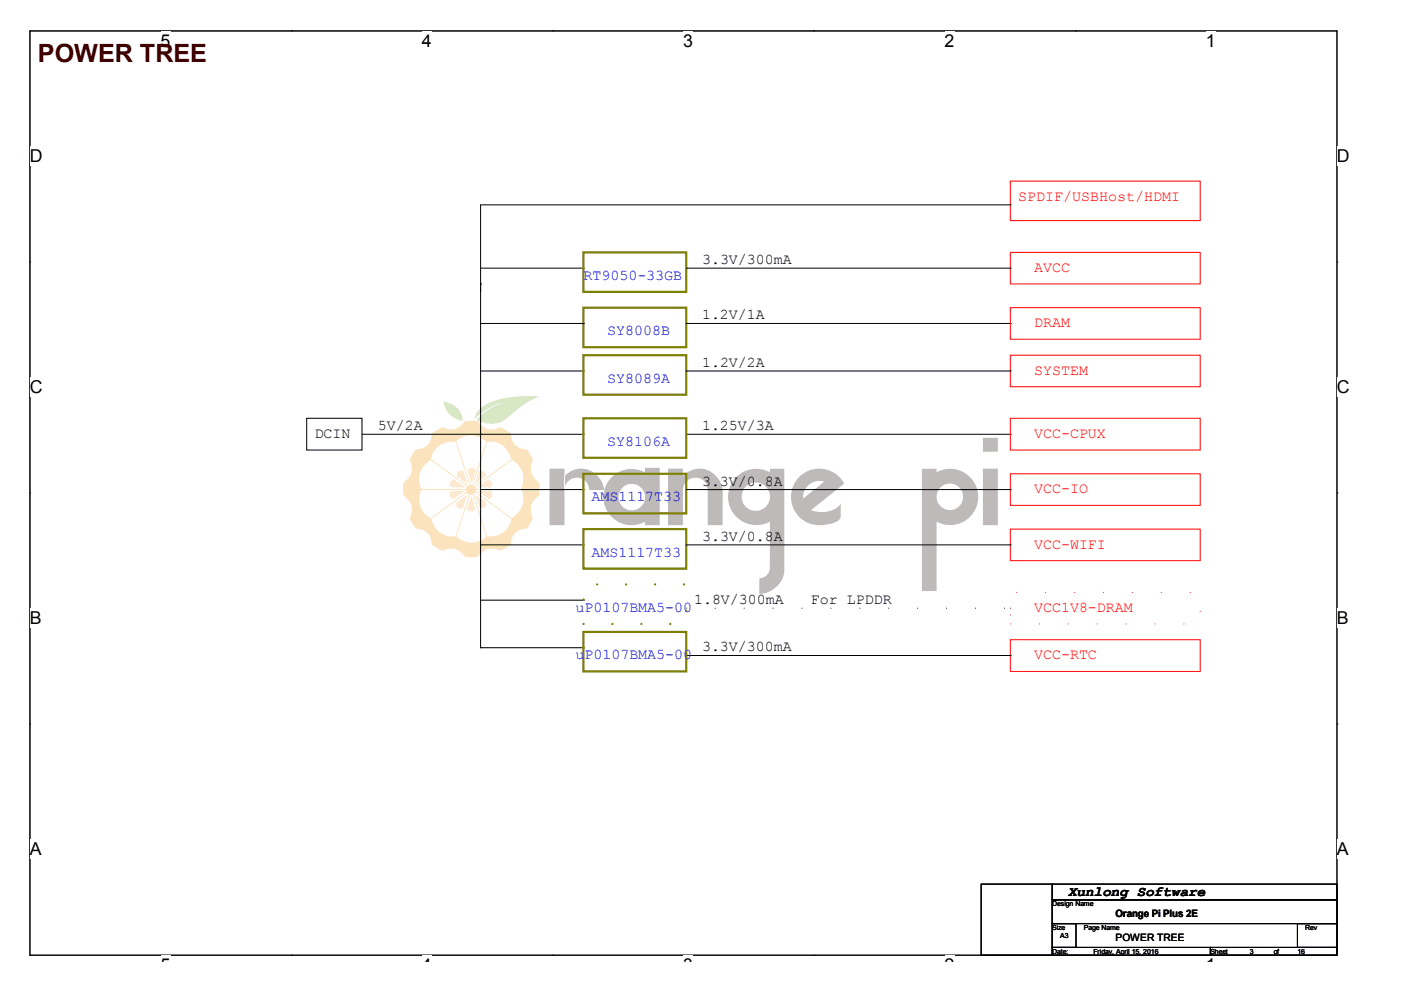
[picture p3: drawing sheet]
<svg xmlns="http://www.w3.org/2000/svg" width="297mm" height="210mm" viewBox="0 0 297 210" stroke-linecap="round" stroke-linejoin="round" font-family="sans-serif">
<g fill="#7bb537">
<path d="M101.7 86.7a12.1 12.1 0 0 1 7.7-2.6h5.2a16 16 0 0 0-6.5 4 5.3 5.3 0 0 1-7 .8 11.1 11.1 0 0 1 6.8-3.6 9.7 9.7 0 0 0-6.1 2.5l-1.2 1 .3-1z"/>
<path d="M94 85.1a4.5 4.5 0 0 1 4.1 3.7v.4a4.7 4.7 0 0 1-4.1-4.1z"/>
</g>
<path d="M88.1 95.3a3.3 3.3 0 0 0 3.5-3.4l2.2-1.3a3.5 3.5 0 0 0 4.8-1.3l1.7-.1a1.45 1.45 0 0 1 1.5 .7 3.3 3.3 0 0 0 4.3 .7l2.2 1.3a3.3 3.3 0 0 0 3.4 3.4l1.3 2.2a3.5 3.5 0 0 0 1.3 4.8l.1 1.7a1.45 1.45 0 0 1-.7 1.5 3.3 3.3 0 0 0-.7 4.4l-1.3 2.1a3.3 3.3 0 0 0-3.4 3.5l-2.2 1.3a3.5 3.5 0 0 0-4.8 1.3h-1.7a1.45 1.45 0 0 1-1.5-.6 3.3 3.3 0 0 0-4.3-.7l-2.2-1.3a3.3 3.3 0 0 0-3.5-3.5l-1.3-2.1a3.5 3.5 0 0 0-1.3-4.9v-1.7a1.45 1.45 0 0 1 .7-1.5 3.3 3.3 0 0 0 .6-4.3z" fill="#f4a424"/>
<g fill="#fff">
<path d="M99.9 103.7l8.6-6.2a4.6 4.6 0 0 1 2 6.2z"/>
<path d="M103.1 93.7a4.6 4.6 0 0 1 5.3 3.8l-8.5 6.2z"/>
<path d="M96.7 93.6a4.6 4.6 0 0 1 6.5 0l-3.3 10.1-3.3-10z"/>
<path d="M92.4 95.1a5 5 0 0 1 4.2-1.5l3.3 10.1-8.5-6.2v-.2a4.7 4.7 0 0 1 1-2.2z"/>
<path d="M90.2 98.4l1.2-.9 8.5 6.2h-10.5a4.4 4.4 0 0 1 .8-5.3z"/>
<path d="M89.3 103.7h10.6l-8.5 6.2a4.6 4.6 0 0 1-2.1-6.2z"/>
<path d="M91.4 109.9l8.5-6.2-3.2 10a4.6 4.6 0 0 1-5.3-3.8z"/>
<path d="M99.9 103.7l3.3 10a4.6 4.6 0 0 1-6.5 0z"/>
<path d="M99.9 103.7l8.6 6.2a4.6 4.6 0 0 1-5.3 3.8z"/>
<path d="M99.9 103.7h10.6a4.6 4.6 0 0 1-2 6.2z"/>
</g>
<g fill="#f4a424">
<path d="M88.2 112.1l23.4-17 .1 .2-23.4 17z"/>
<circle cx="99.8" cy="103.8" r="1.06"/>
</g>
<path d="M85.5 103.7h28.9" fill="none" stroke="#f4a424" stroke-width=".21"/>
<g fill="#f4a424">
<path d="M104.3 89.9l.2 .1-8.9 27.5-.2-.1z"/>
<path d="M95.4 90l.1-.1 9 27.5-.2 .1z"/>
<path d="M88.3 95.1l23.4 17-.1 .2-23.4-17z"/>
</g>
<g fill="#f5b664">
<path d="M99.1 99.7l.5-.5a1.08 1.08 0 0 1 1.3 .5l-1 2.8z"/>
<path d="M97.1 100l.4-.2h.7l1 2.9-2.4-1.8 .1-.6z"/>
<path d="M95.6 102l.6-.4 2.5 1.7h-3l-.3-.5z"/>
<path d="M95.5 104.1h3l-2.4 1.7-.5-.2a1.08 1.08 0 0 1-.1-1.5z"/>
<path d="M96.6 106.7l2.5-1.8-1 2.8-.6 .1a1.08 1.08 0 0 1-.9-1.1z"/>
<path d="M100 105.1l.7 2.8-.4 .5a1.08 1.08 0 0 1-1.4-.5z"/>
<path d="M100.7 104.8l2.4 1.8-.1 .6a1.08 1.08 0 0 1-1.3 .5z"/>
<path d="M101.2 104.1h2.9l.3 .5a1.08 1.08 0 0 1-.8 1.2z"/>
<path d="M101.1 103.4l2.4-1.8 .6 .3a1.08 1.08 0 0 1 0 1.4z"/>
<path d="M101.6 99.9l.6-.1a1.08 1.08 0 0 1 .9 1.1l-2.4 1.8z"/>
</g>
<g fill="#231916">
<path d="M141.6 99.4h3.2v1.6a4.8 4.8 0 0 1 5.3-1.3 4.8 4.8 0 0 1 3.1 4.5v7.2h-3.2v-7.5a2.64 2.64 0 0 0-2.6-2.6 2.64 2.64 0 0 0-2.6 2.6v7.5h-3.2z"/>
<path d="M119.7 101v2.9a2.62 2.62 0 0 1 2.6-2.6 2.62 2.62 0 0 1 2.6 2.6h3.2a4.9 4.9 0 0 0-3.2-4.2 4.9 4.9 0 0 0-5.2 1.3zM116.5 99.4h3.2v12h-3.2z"/>
<path d="M131.1 105.4a2.85 2.85 0 0 0 5.7 0 2.85 2.85 0 0 0-5.7 0zM129.7 101.2a5.9 5.9 0 0 1 7.1-1v-1h3.1v12.2h-3.1v-.8a6 6 0 0 1-7.7-1.6 6 6 0 0 1 .6-7.8z"/>
<path d="M157.2 105.3a3.1 3.1 0 0 0 6.1 0 3.1 3.1 0 0 0-6.1 0zM156.1 101.1a6 6 0 0 1 7.1-1v-.7h3.1v21.5a5.5 5.5 0 0 1-5.3 5v-3.3a2.22 2.22 0 0 0 2.2-2.2v-9.8a6 6 0 0 1-7.6-1.6 6 6 0 0 1 .5-7.9z"/>
<path d="M171.3 103a3.2 3.2 0 0 0-1 2.7l4.4-3.6a3.4 3.4 0 0 0-3.4 .9zM169.5 101.1a6 6 0 0 1 9.5 1.4l-7 5.6a5.5 5.5 0 0 0 6-.9l.3-.7v3.1a3.5 3.5 0 0 1-3 1.6 6.1 6.1 0 0 1-6.8-2.8 6.1 6.1 0 0 1 1-7.3z"/>
<path d="M198.6 105.3a2.81 2.81 0 0 0 5.6 0 2.81 2.81 0 0 0-5.6 0zM195.5 99.4h3.1v.7a6 6 0 0 1 8.8 5.3 6 6 0 0 1-8.8 5.2v14.7h-3.1z"/>
<path d="M208.4 99.4v12h3.2v-12zM208.4 92.8h3.2v3h-3.2z"/>
</g>
<path d="M6.3 6.6h277.2v195.9h-277.1z" fill="none" stroke="#000" stroke-width=".21"/>
<g fill="#fff">
<path d="M34 6.6h2.2v4.2h-2.2z"/>
<path d="M34 202.5h2.2v1.4h-2.2z"/>
</g>
<path d="M61.8 6.6h.1M61.8 202.5h.1" fill="none" stroke="#000" stroke-width=".21"/>
<g fill="#fff">
<path d="M89.5 6.6h2.1v4.2h-2.1z"/>
<path d="M89.5 202.5h2.1v1.4h-2.1z"/>
</g>
<path d="M117.2 6.6h.1M117.2 202.5h.1" fill="none" stroke="#000" stroke-width=".21"/>
<g fill="#fff">
<path d="M144.9 6.6h2.1v4.2h-2.1z"/>
<path d="M144.9 202.5h2.1v1.4h-2.1z"/>
</g>
<path d="M172.6 6.6h.1M172.6 202.5h.1" fill="none" stroke="#000" stroke-width=".21"/>
<g fill="#fff">
<path d="M200.3 6.6h2.1v4.2h-2.1z"/>
<path d="M200.3 202.5h2.1v1.4h-2.1z"/>
</g>
<path d="M228 6.6h.1M228 202.5h.1" fill="none" stroke="#000" stroke-width=".21"/>
<g fill="#fff">
<path d="M255.7 6.6h2.1v4.2h-2.1z"/>
<path d="M255.7 202.5h2.1v1.4h-2.1z"/>
<path d="M6.3 31h2.8v4.3h-2.8z"/>
<path d="M283.5 31h2.7v4.3h-2.7z"/>
<path d="M6.3 80h2.8v4.2h-2.8z"/>
<path d="M283.5 80h2.7v4.2h-2.7z"/>
</g>
<path d="M6.3 55.5h.1M283.5 55.5h.1" fill="none" stroke="#000" stroke-width=".21"/>
<g fill="#fff">
<path d="M6.3 129h2.6v4.2h-2.6z"/>
<path d="M283.5 129h2.5v4.2h-2.5z"/>
</g>
<path d="M6.3 104.5h.1M283.5 104.5h.1" fill="none" stroke="#000" stroke-width=".21"/>
<g fill="#fff">
<path d="M6.3 178h2.6v4.2h-2.6z"/>
<path d="M283.5 178h2.5v4.2h-2.5z"/>
</g>
<g fill="none" stroke="#000" stroke-width=".21">
<path d="M101.9 56.9h21.8M123.7 56.9h.1M145.5 56.9h68.7M214.2 43.4h-112.3v93.9M214.2 43.4h.1M214.2 56.9h.1M101.9 60.2h.1M101.9 68.6h21.8M101.9 78.7h21.8M123.7 68.6h.1M123.7 78.7h.1M145.5 68.6h68.7"/>
<path d="M145.5 78.7h68.7M214.2 68.6h.1M214.2 78.7h.1M65 88.7h11.8v6.7h-11.8zM76.8 92.1h46.9M101.9 92.1h.1M123.7 92.1h.1M145.5 92.1h68.7M214.2 92.1h.1M101.9 103.8h21.8M101.9 115.5h21.8M123.7 103.8h.1"/>
<path d="M123.7 115.5h.1M145.5 103.8h68.7M145.5 115.5h68.7M214.2 103.8h.1M214.2 115.5h.1M101.9 137.3h.1M101.9 127.3h21.8M101.9 137.3h21.8M123.7 127.3h.1M123.7 137.3h.1M145.5 139h68.7M214.2 139h.1"/>
<path d="M6.3 153.5h.1M283.5 153.5h.1M208 187.5h15.1v15h-15.1zM223.1 187.5h60.4v3.3h-60.4zM223.1 190.8h60.4v5h-60.4zM223.1 195.8h5v5.1h-5zM275.1 195.8h8.4v5.1h-8.4zM223.1 200.9h33.5v1.6h-33.5zM256.6 200.9h26.9v1.6h-26.9z"/>
</g>
<path d="M214.2 38.4h40.3v8.4h-40.3zM214.2 53.5h40.3v6.7h-40.3zM214.2 65.2h40.3v6.7h-40.3zM214.2 75.3h40.3v6.7h-40.3zM214.2 88.7h40.3v6.7h-40.3zM214.2 100.5h40.3v6.6h-40.3zM214.2 112.2h40.3v6.7h-40.3zM214.2 135.6h40.3v6.8h-40.3z" fill="none" stroke="#f00" stroke-width=".21"/>
<path d="M123.7 53.5h21.8v8.4h-21.8zM123.7 65.2h21.8v8.4h-21.8zM123.7 75.3h21.8v8.4h-21.8zM123.7 88.7h21.8v8.4h-21.8zM123.7 100.5h21.8v8.3h-21.8zM123.7 112.2h21.8v8.4h-21.8zM123.7 134h21.8v8.4h-21.8z" fill="none" stroke="#808000" stroke-width=".47"/>
<path d="M145.5 128.9h68.7M214.2 128.9h.1" fill="none" stroke="#000" stroke-width=".21" stroke-dasharray="0 6.1"/>
<path d="M214.2 125.6h40.3v6.7h-40.3z" fill="none" stroke="#f00" stroke-width=".21" stroke-dasharray="0 6.1"/>
<path d="M123.7 123.9h21.8v8.4h-21.8z" fill="none" stroke="#808000" stroke-width=".47" stroke-dasharray="0 6.1"/>
<text font-size="5.3" fill="#400000" x="8" y="13.2">POWER TREE</text>
<g font-size="3.8">
<text x="34" y="9.9">5</text>
<text x="89.5" y="9.9">4</text>
<text x="144.9" y="9.9">3</text>
<text x="200.3" y="9.9">2</text>
<text x="255.7" y="9.9">1</text>
<text x="6.3" y="34.4">D</text>
<text x="283.5" y="34.4">D</text>
<text x="6.3" y="83.4">C</text>
<text x="283.5" y="83.4">C</text>
<text x="6.3" y="132.4">B</text>
<text x="283.5" y="132.4">B</text>
<text x="6.3" y="181.4">A</text>
<text x="283.5" y="181.4">A</text>
<text x="34" y="205.9">5</text>
<text x="89.5" y="205.9">4</text>
<text x="144.9" y="205.9">3</text>
<text x="200.3" y="205.9">2</text>
<text x="255.7" y="205.9">1</text>
</g>
<g font-size="3.2" fill="#f00">
<text x="215.9" y="42.6">SPDIF/USBHost/HDMI</text>
<text x="219.2" y="57.7">AVCC</text>
<text x="219.2" y="69.4">DRAM</text>
<text x="219.2" y="79.5">SYSTEM</text>
<text x="219.2" y="92.9">VCC-CPUX</text>
<text x="219.2" y="104.6">VCC-IO</text>
<text x="219.2" y="116.3">VCC-WIFI</text>
<text x="219.2" y="129.8">VCC1V8-DRAM</text>
<text x="219.2" y="139.8">VCC-RTC</text>
</g>
<g font-size="3.2" fill="#00f">
<text x="123.7" y="59.4">RT9050-33GB</text>
<text x="128.7" y="71.1">SY8008B</text>
<text x="128.7" y="81.2">SY8089A</text>
<text x="128.7" y="94.6">SY8106A</text>
<text x="125.4" y="106.3">AMS1117T33</text>
<text x="125.4" y="118">AMS1117T33</text>
<text x="122" y="129.8">uP0107BMA5-00</text>
<text x="122" y="139.8">uP0107BMA5-00</text>
</g>
<g font-size="3.2">
<text x="148.8" y="56">3.3V/300mA</text>
<text x="148.8" y="67.7">1.2V/1A</text>
<text x="148.8" y="77.8">1.2V/2A</text>
<text x="66.7" y="92.9">DCIN</text>
<text x="80.1" y="91.2">5V/2A</text>
<text x="148.8" y="91.2">1.25V/3A</text>
<text x="148.8" y="103">3.3V/0.8A</text>
<text x="148.8" y="114.7">3.3V/0.8A</text>
<text x="147.1" y="128.1">1.8V/300mA</text>
<text x="171.9" y="128.1">For LPDDR</text>
<text x="148.8" y="138.1">3.3V/300mA</text>
</g>
<text font-size="3" x="226.4" y="190">Xunlong Software</text>
<g font-size="2.2">
<text x="236.5" y="194.5">Orange Pi Plus 2E</text>
<text x="236.5" y="199.5">POWER TREE</text>
</g>
<g font-size="1.5">
<text x="223.1" y="197.2">Size</text>
<text x="223.1" y="192.2">Design Name</text>
<text x="229.8" y="197.2">Page Name</text>
<text x="276.7" y="197.2">Rev</text>
<text x="223.1" y="202.2">Date:</text>
<text x="224.8" y="198.8">A3</text>
<text x="231.8" y="202.2">Friday, April 15, 2016</text>
<text x="256.6" y="202.2">Sheet</text>
<text x="265" y="202.2">3</text>
<text x="270" y="202.2">of</text>
<text x="275.1" y="202.2">16</text>
</g>
</svg>
